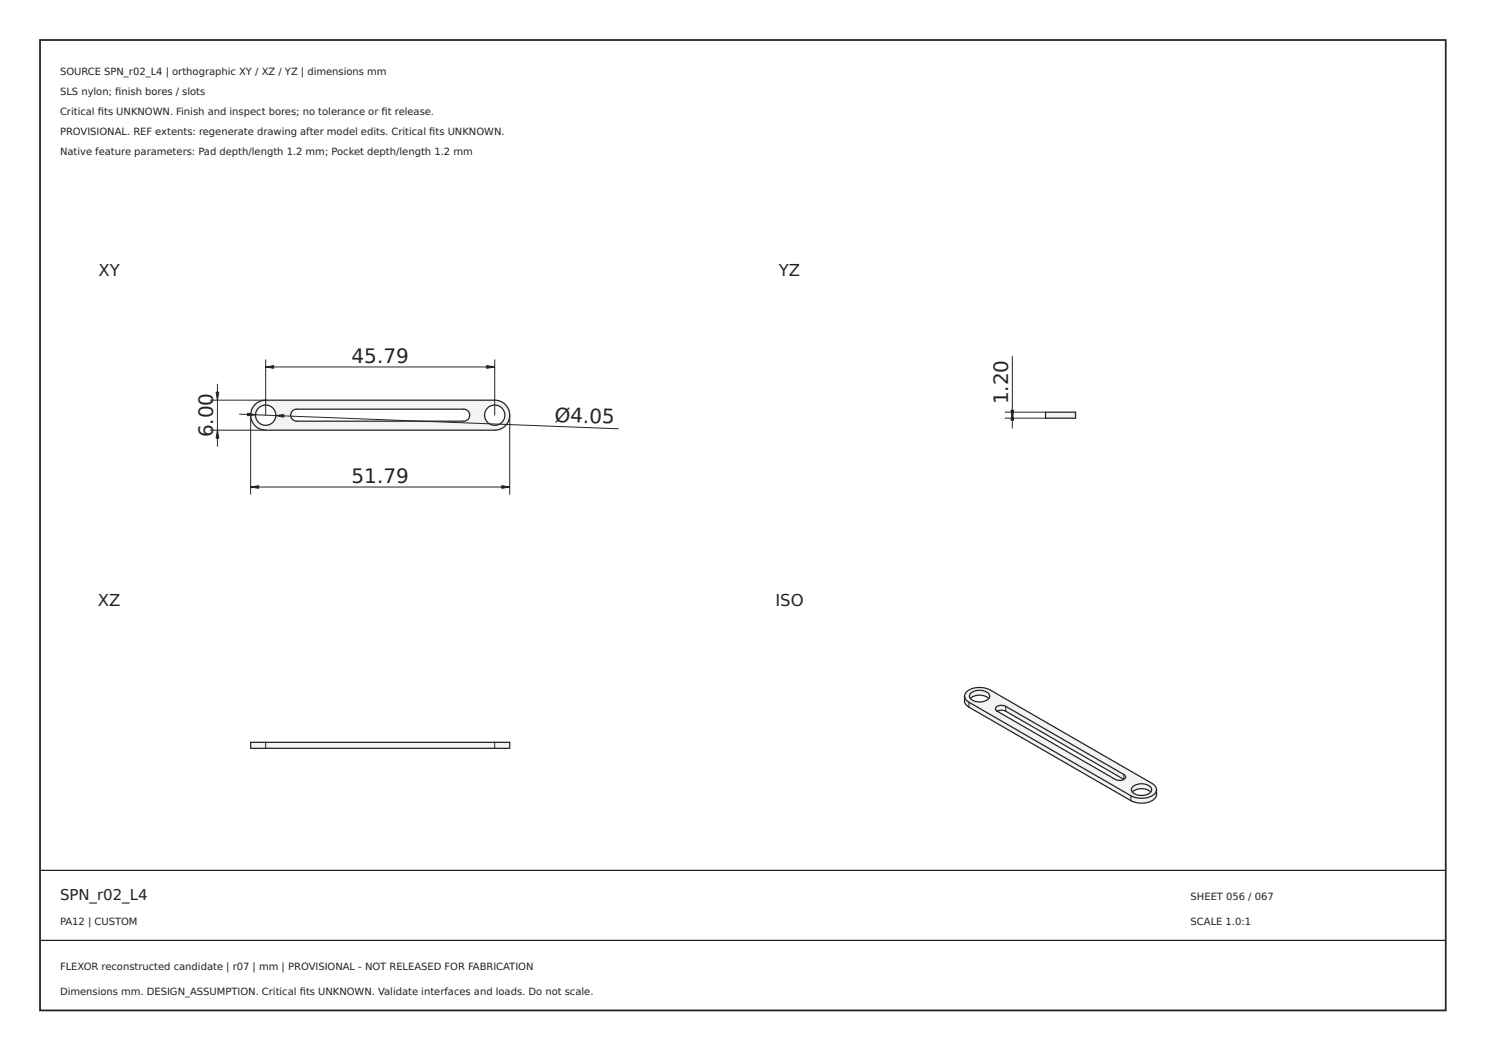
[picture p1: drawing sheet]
<svg xmlns="http://www.w3.org/2000/svg" width="297mm" height="210mm" viewBox="0 0 297 210" stroke-linecap="round" stroke-linejoin="round" font-family="sans-serif">
<path d="M0 0h297v210h-297zM0 0v210h297v-210z" fill="#000"/>
<path d="M8 8h281v194h-281z" fill="none" stroke="#222" stroke-width=".35"/>
<path d="M8 174h281zM8 188h281z" fill="#000" stroke="#222" stroke-width=".25"/>
<path d="M50.8 81.1a2.99 2.99 0 0 1 2.3-1.1h45.8a3 3 0 0 1 3 3 3 3 0 0 1-3 3h-45.8a3 3 0 0 1-2.7-1.7 3 3 0 0 1 .4-3.2zM51.1 83a2.03 2.03 0 0 1 4 0 2.03 2.03 0 0 1-4 0zM58.3 82.3a1.2 1.2 0 0 0-.1 1.2 1.2 1.2 0 0 0 1.1 .7h33.4a1.2 1.2 0 0 0 1.2-1.2 1.2 1.2 0 0 0-1.2-1.2h-33.4l-.4 .1zM96.9 83a2.03 2.03 0 0 1 4 0 2.03 2.03 0 0 1-4 0z" fill-rule="evenodd" fill="#f1f3f5"/>
<g fill="none" stroke="#212529" stroke-width=".25">
<path d="M51.2 80.7l1.2-.6 .7-.1h45.8a3 3 0 0 1 3 3 3 3 0 0 1-3 3h-45.8a3 3 0 0 1-2.8-2 3 3 0 0 1 .9-3.3zM58.3 82.3l.6-.4 .4-.1h33.4a1.2 1.2 0 0 1 1.2 1.2 1.2 1.2 0 0 1-1.2 1.2h-33.4a1.2 1.2 0 0 1-1.1-.7 1.2 1.2 0 0 1 .1-1.2z"/>
<circle cx="53.1" cy="83" r="2.03"/>
<circle cx="98.9" cy="83" r="2.03"/>
</g>
<path d="M42 80h11.1M43.5 76.8v12.4M53.1 73.4h45.8M53.1 71.9v11.1M98.9 71.9v11.1M42 86h11.1M47.9 82.8l75.7 2.9M50.1 97.4h51.8M50.1 83v15.8M101.9 83v15.8" fill="none" stroke="#212529" stroke-width=".2"/>
<g fill="#212529" stroke="#212529" stroke-width=".2">
<path d="M100.3 97.1l1.6 .3-1.6 .2z"/>
<path d="M50.1 97.4l1.6-.3v.5z"/>
<path d="M43.2 78.4h.5l-.2 1.6z"/>
<path d="M43.5 86l.2 1.6h-.5z"/>
<path d="M55.1 83.1l1.6-.2v.5z"/>
<path d="M49.5 82.6l1.6 .3-1.6 .2z"/>
<path d="M97.3 73.1l1.6 .3-1.6 .2z"/>
<path d="M53.1 73.4l1.6-.3v.5z"/>
</g>
<g fill="#f1f3f5">
<path d="M50.1 148.4h3v1.2h-3z" fill-rule="evenodd"/>
<path d="M53.1 148.4h45.8v1.2h-45.8z" fill-rule="evenodd"/>
<path d="M98.9 148.4h3v1.2h-3z" fill-rule="evenodd"/>
</g>
<path d="M50.1 148.4h51.8v1.2h-51.8z" fill="none" stroke="#212529" stroke-width=".25"/>
<path d="M53.1 148.4v1.2M98.9 148.4v1.2" fill="none" stroke="#212529" stroke-width=".2"/>
<path d="M209 82.4h6v1.2h-6z" fill-rule="evenodd" fill="#f1f3f5"/>
<path d="M209 82.4h6v1.2h-6z" fill="none" stroke="#212529" stroke-width=".25"/>
<path d="M202.4 71.3v14.3M200.9 82.4h8.1M200.9 83.6h8.1" fill="none" stroke="#212529" stroke-width=".2"/>
<g fill="#212529" stroke="#212529" stroke-width=".2">
<path d="M202.4 82.4l.2 1.6h-.5z"/>
<path d="M202.1 82h.5l-.2 1.6z"/>
</g>
<g fill="#f1f3f5">
<path d="M192.8 139.2a1.5 1.5 0 0 0 .9 1.2v1a1.8 1.8 0 0 1-.9-2.2z" fill-rule="evenodd"/>
<path d="M193.7 140.4l32.4 18.7v1l-32.4-18.7z" fill-rule="evenodd"/>
<path d="M226.1 159.1a4.3 4.3 0 0 0 4.8-.6l.3-.6a2.01 2.01 0 0 1-1.9 2.5l-1.1 .2-1.7-.3-.4-.2z" fill-rule="evenodd"/>
<path d="M193.3 138.2a4.5 4.5 0 0 1 4.6-.3l32.4 18.7a1.29 1.29 0 0 1 .9 1.2 1.29 1.29 0 0 1-.9 1.3 4.7 4.7 0 0 1-4.2 0l-32.4-18.7a1.26 1.26 0 0 1-.4-2.2zM194.1 138.6a.89 .89 0 0 0-.3 .9 .89 .89 0 0 0 .8 .6 2.41 2.41 0 0 0 3.2-.8 1.33 1.33 0 0 0-1.5-1.3 2.89 2.89 0 0 0-2.2 .6zM199.2 141.3a.5 .5 0 0 0-.2 .5 .5 .5 0 0 0 .3 .4l23.6 13.6a1.41 1.41 0 0 0 2.1-.5l-.4-.5-23.6-13.6-.9-.2zM226.4 157.3a.89 .89 0 0 0-.2 .9 .89 .89 0 0 0 .7 .6 2.41 2.41 0 0 0 3.3-.8 1.33 1.33 0 0 0-1.5-1.3 2.89 2.89 0 0 0-2.3 .6z" fill-rule="evenodd"/>
<path d="M194.1 138.6a2.77 2.77 0 0 1 3.7 .2v.5l-.2 .3a2.83 2.83 0 0 0-3.6 0l-.1-.1a.75 .75 0 0 1 .2-.9z" fill-rule="evenodd"/>
<path d="M201 141.2l23.6 13.6v1l-23.6-13.6z" fill-rule="evenodd"/>
<path d="M224.6 154.8a.52 .52 0 0 1 .4 .5 .52 .52 0 0 1-.4 .5z" fill-rule="evenodd"/>
<path d="M199.2 141.3l.9-.3 .9 .2v1l-.6-.2-1.1 .2a.51 .51 0 0 1-.1-.9z" fill-rule="evenodd"/>
<path d="M226.4 157.3a2.77 2.77 0 0 1 3.7 .2l.1 .5-.2 .3a2.83 2.83 0 0 0-3.7 0l-.1-.1a.75 .75 0 0 1 .2-.9z" fill-rule="evenodd"/>
</g>
<path d="M192.8 139.2a1.83 1.83 0 0 0 .9 2.2l32.4 18.7a4.3 4.3 0 0 0 4.8-.6l.3-.7v-.9M192.8 139.2a2.65 2.65 0 0 1 3-1.8l1.1 .2 1 .3 32.4 18.7a1.5 1.5 0 0 1 .9 1.3M192.8 139.2a1.5 1.5 0 0 0 .9 1.2l32.4 18.7a4.3 4.3 0 0 0 4.8-.6l.3-.6M194 139.6a2.83 2.83 0 0 1 3.6 0M194.1 138.6a2.77 2.77 0 0 1 3.7 .2 1.18 1.18 0 0 1-1.4 1.5 2.09 2.09 0 0 1-2.6-1.1zM199.2 141.3l.9-.3 .9 .2 23.6 13.6a.6 .6 0 0 1 .4 .8 .6 .6 0 0 1-.7 .4h-.7l-.7-.2-23.6-13.6a.51 .51 0 0 1-.1-.9zM199.3 142.2l1.1-.2 .6 .2 23.6 13.6M226.3 158.3a2.83 2.83 0 0 1 3.7 0M226.4 157.3a2.77 2.77 0 0 1 3.7 .2 1.18 1.18 0 0 1-1.3 1.5 2.09 2.09 0 0 1-2.6-1.1z" fill="none" stroke="#212529" stroke-width=".25"/>
<path d="M193.7 140.4v1M201 141.2v1M224.6 154.8v1M226.1 159.1v1" fill="none" stroke="#212529" stroke-width=".2"/>
<g font-size="4" fill="#212529">
<text x="70.3" y="72.5">45.79</text>
<text x="201.5" y="80.8" transform="rotate(-90 201.5 80.8)">1.20</text>
<text x="42.6" y="87.4" transform="rotate(-90 42.6 87.4)">6</text>
<text x="42.6" y="84.9" transform="rotate(-90 42.6 84.9)">.00</text>
<text x="110.8" y="84.3" transform="rotate(2 110.8 84.3)">Ø4.05</text>
<text x="70.3" y="96.5">51.79</text>
</g>
<g font-size="3.3" fill="#212529">
<text x="19.7" y="55.1">XY</text>
<text x="155.7" y="55.1">YZ</text>
<text x="19.6" y="121.1">XZ</text>
<text x="155" y="121.1">ISO</text>
</g>
<text font-size="3" fill="#222" x="12" y="180">SPN_r02_L4</text>
<g font-size="2" fill="#222">
<text x="12" y="15">SOURCE SPN_r02_L4 | orthographic XY / XZ / YZ | dimensions mm</text>
<text x="12" y="19">SLS nylon; fnish bores / slots</text>
<text x="12" y="23">Critical fts UNKNOWN. Finish and inspect bores; no tolerance or ft release.</text>
<text x="19.6" y="23">i</text>
<text x="23" y="19">i</text>
<text x="76.3" y="23">i</text>
<text x="12" y="27">PROVISIONAL. REF extents: regenerate drawing after model edits. Critical fts UNKNOWN.</text>
<text x="85.8" y="27">i</text>
<text x="12" y="31">Native feature parameters: Pad depth/length 1.2 mm; Pocket depth/length 1.2 mm</text>
<text x="238" y="180">SHEET 056 / 067</text>
<text x="12" y="185">PA12 | CUSTOM</text>
<text x="238" y="185">SCALE 1.0:1</text>
<text x="12" y="194">FLEXOR reconstructed candidate | r07 | mm | PROVISIONAL - NOT RELEASED FOR FABRICATION</text>
<text x="12" y="199">Dimensions mm. DESIGN_ASSUMPTION. Critical fts UNKNOWN. Validate interfaces and loads. Do not scale.</text>
<text x="59.9" y="199">i</text>
</g>
</svg>
